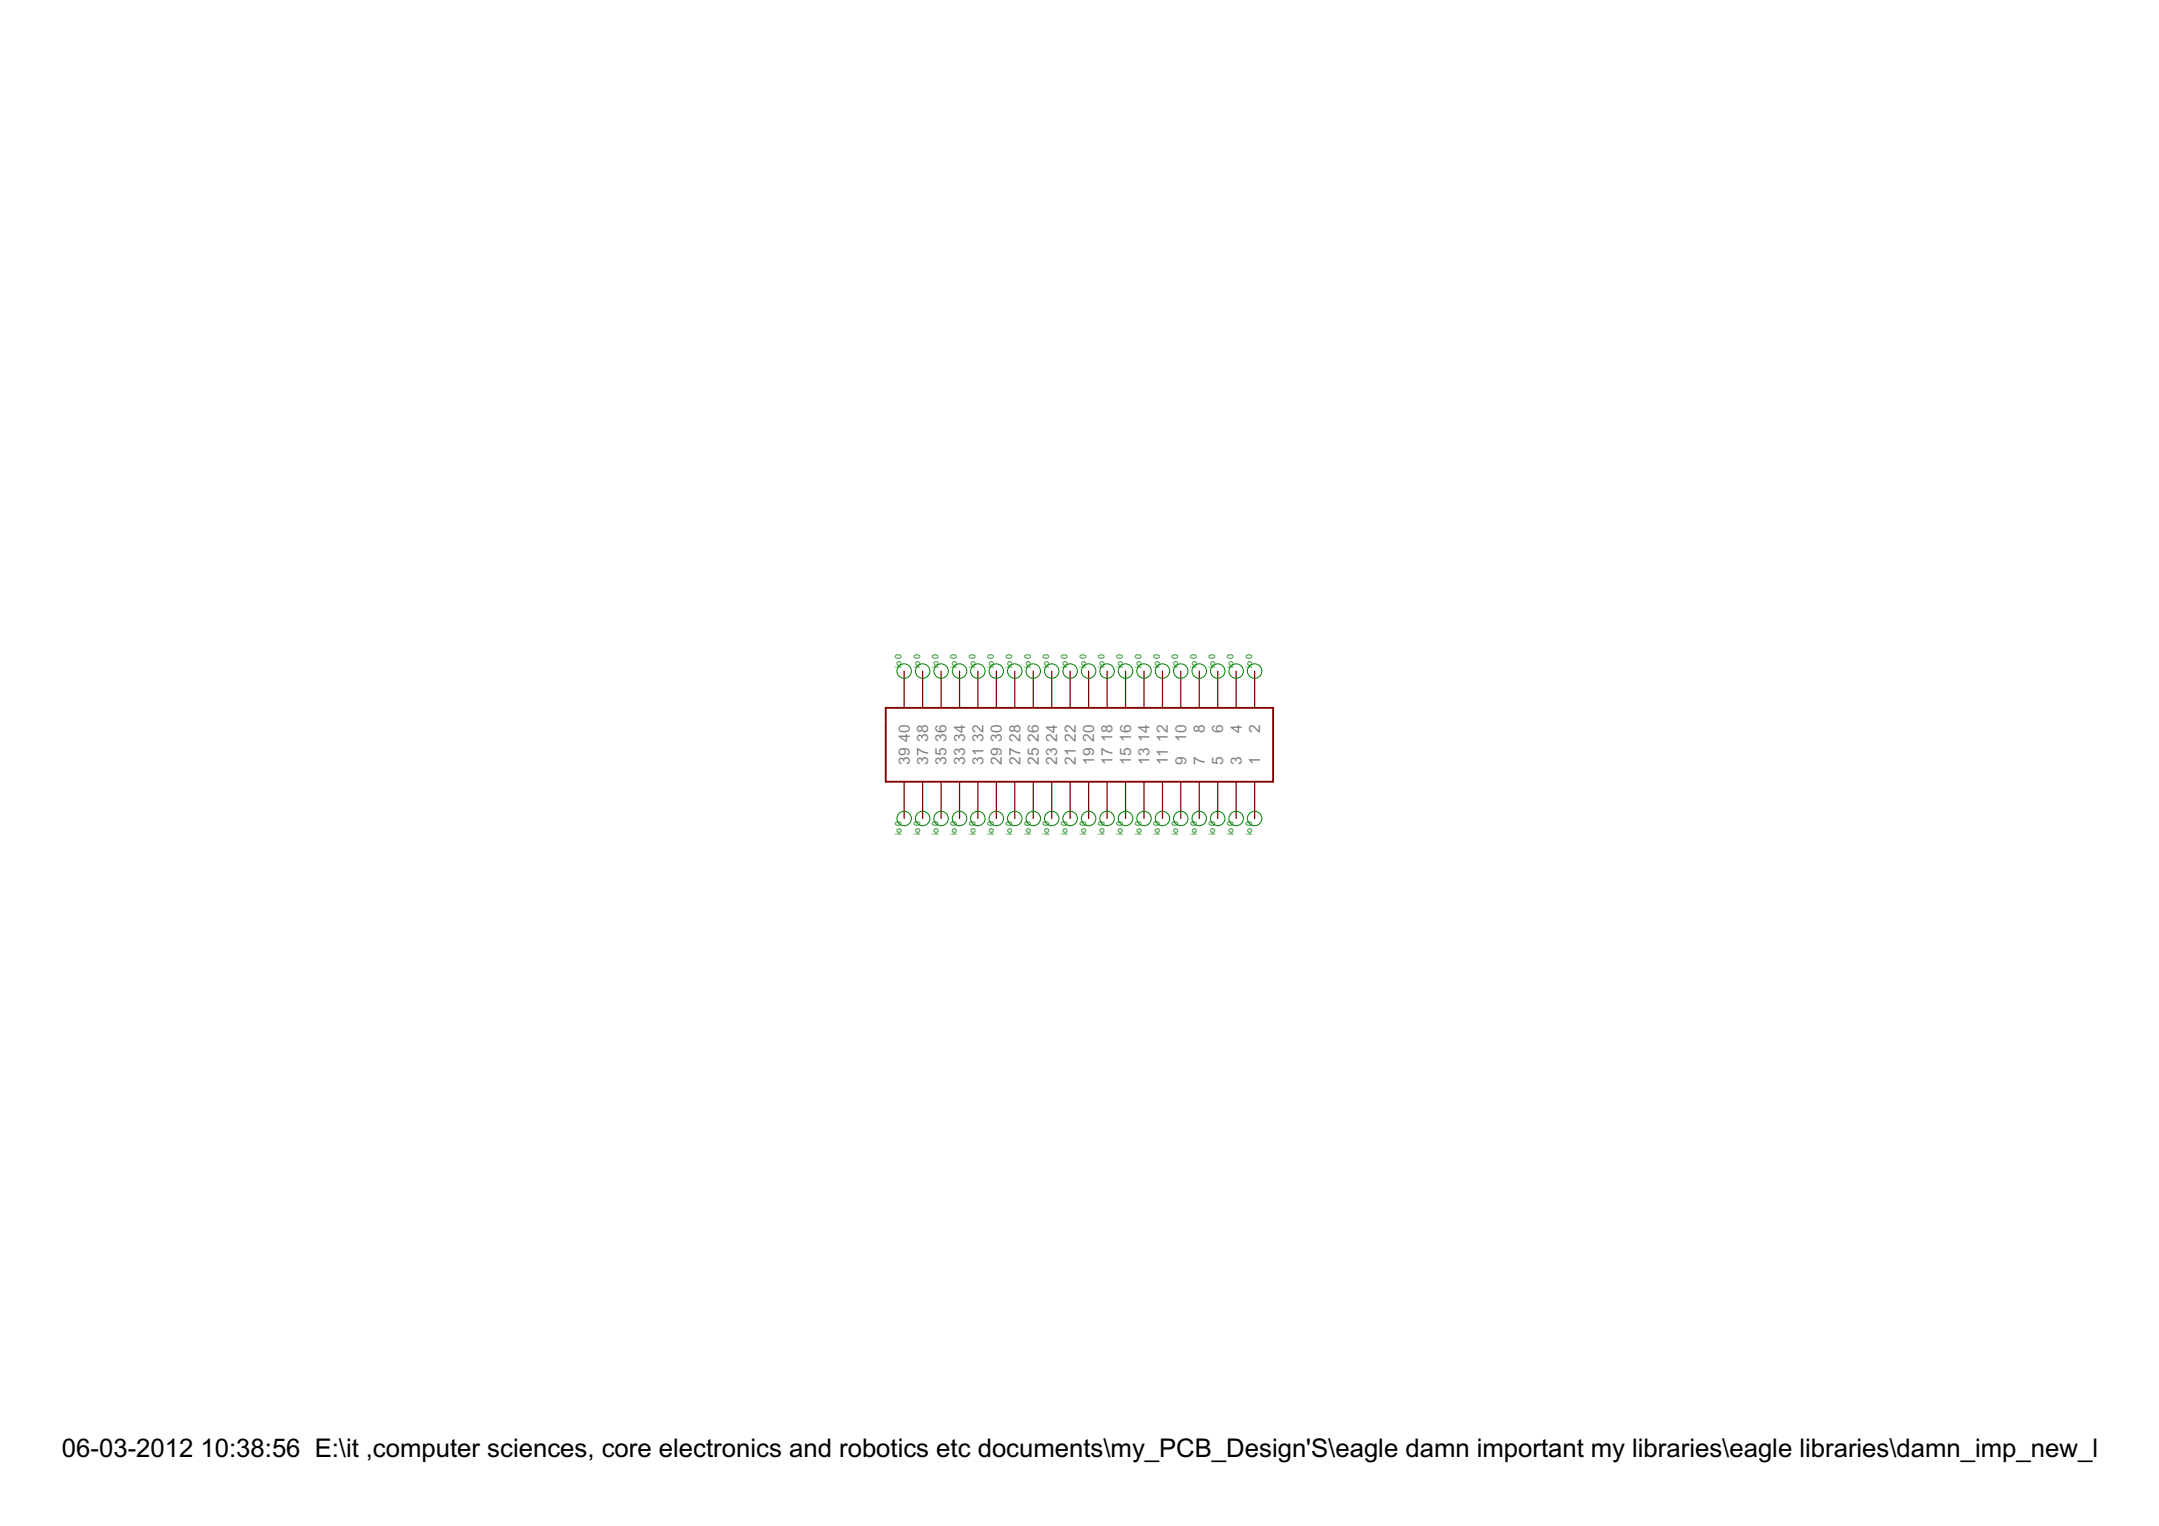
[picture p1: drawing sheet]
<svg xmlns="http://www.w3.org/2000/svg" width="297mm" height="210mm" viewBox="0 0 297 210" stroke-linecap="round" stroke-linejoin="round" font-family="sans-serif">
<path d="M121.9 97.4h53.3v10.1h-53.3z" fill="none" stroke="#800000" stroke-width=".25"/>
<g fill="none" stroke="#800000" stroke-width=".17">
<path d="M124.4 92.3v5.1M126.9 92.3v5.1M129.5 92.3v5.1M132 92.3v5.1M134.5 92.3v5.1M137.1 92.3v5.1M139.6 92.3v5.1M142.2 92.3v5.1M144.7 92.3v5.1M147.2 92.3v5.1M149.8 92.3v5.1M152.3 92.3v5.1"/>
<path d="M154.9 92.3v5.1M157.4 92.3v5.1M159.9 92.3v5.1M162.5 92.3v5.1M165 92.3v5.1M167.5 92.3v5.1M170.1 92.3v5.1M172.6 92.3v5.1M124.4 107.5v5.1M126.9 107.5v5.1M129.5 107.5v5.1M132 107.5v5.1"/>
<path d="M134.5 107.5v5.1M137.1 107.5v5.1M139.6 107.5v5.1M142.2 107.5v5.1M144.7 107.5v5.1M147.2 107.5v5.1M149.8 107.5v5.1M152.3 107.5v5.1M154.9 107.5v5.1M157.4 107.5v5.1M159.9 107.5v5.1M162.5 107.5v5.1"/>
<path d="M165 107.5v5.1M167.5 107.5v5.1M170.1 107.5v5.1M172.6 107.5v5.1"/>
</g>
<g fill="none" stroke="#008000" stroke-width=".14">
<circle cx="124.4" cy="92.3" r=".99"/>
<circle cx="126.9" cy="92.3" r=".99"/>
<circle cx="129.5" cy="92.3" r=".99"/>
<circle cx="132" cy="92.3" r=".99"/>
<circle cx="134.5" cy="92.3" r=".99"/>
<circle cx="137.1" cy="92.3" r=".99"/>
<circle cx="139.6" cy="92.3" r=".99"/>
<circle cx="142.2" cy="92.3" r=".99"/>
<circle cx="144.7" cy="92.3" r=".99"/>
<circle cx="147.2" cy="92.3" r=".99"/>
<circle cx="149.8" cy="92.3" r=".99"/>
<circle cx="152.3" cy="92.3" r=".99"/>
<circle cx="154.9" cy="92.3" r=".99"/>
<circle cx="157.4" cy="92.3" r=".99"/>
<circle cx="159.9" cy="92.3" r=".99"/>
<circle cx="162.5" cy="92.3" r=".99"/>
<circle cx="165" cy="92.3" r=".99"/>
<circle cx="167.5" cy="92.3" r=".99"/>
<circle cx="170.1" cy="92.3" r=".99"/>
<circle cx="172.6" cy="92.3" r=".99"/>
<circle cx="124.4" cy="112.6" r=".99"/>
<circle cx="126.9" cy="112.6" r=".99"/>
<circle cx="129.5" cy="112.6" r=".99"/>
<circle cx="132" cy="112.6" r=".99"/>
<circle cx="134.5" cy="112.6" r=".99"/>
<circle cx="137.1" cy="112.6" r=".99"/>
<circle cx="139.6" cy="112.6" r=".99"/>
<circle cx="142.2" cy="112.6" r=".99"/>
<circle cx="144.7" cy="112.6" r=".99"/>
<circle cx="147.2" cy="112.6" r=".99"/>
<circle cx="149.8" cy="112.6" r=".99"/>
<circle cx="152.3" cy="112.6" r=".99"/>
<circle cx="154.9" cy="112.6" r=".99"/>
<circle cx="157.4" cy="112.6" r=".99"/>
<circle cx="159.9" cy="112.6" r=".99"/>
<circle cx="162.5" cy="112.6" r=".99"/>
<circle cx="165" cy="112.6" r=".99"/>
<circle cx="167.5" cy="112.6" r=".99"/>
<circle cx="170.1" cy="112.6" r=".99"/>
<circle cx="172.6" cy="112.6" r=".99"/>
</g>
<g font-size="4">
<text x="8.5" y="200.4">06-03-2012</text>
<text x="27.6" y="200.4">10:38:56 E:\it ,computer sciences, core electronics and robotics etc documents\my_PCB_Design'S\eagle damn important my libraries\eagle libraries\damn_imp_new_lib_ma</text>
</g>
<g font-size="2.4" fill="#808080">
<text x="165.8" y="100.9" transform="rotate(-90 165.8 100.9)">8</text>
<text x="168.3" y="100.9" transform="rotate(-90 168.3 100.9)">6</text>
<text x="170.8" y="100.9" transform="rotate(-90 170.8 100.9)">4</text>
<text x="173.4" y="100.9" transform="rotate(-90 173.4 100.9)">2</text>
<text x="125.2" y="105.2" transform="rotate(-90 125.2 105.2)">39</text>
<text x="125.2" y="102.1" transform="rotate(-90 125.2 102.1)">40</text>
<text x="127.7" y="105.2" transform="rotate(-90 127.7 105.2)">37</text>
<text x="127.7" y="102.1" transform="rotate(-90 127.7 102.1)">38</text>
<text x="130.2" y="105.2" transform="rotate(-90 130.2 105.2)">35</text>
<text x="130.2" y="102.1" transform="rotate(-90 130.2 102.1)">36</text>
<text x="132.8" y="105.2" transform="rotate(-90 132.8 105.2)">33</text>
<text x="132.8" y="102.1" transform="rotate(-90 132.8 102.1)">34</text>
<text x="135.3" y="105.2" transform="rotate(-90 135.3 105.2)">31</text>
<text x="135.3" y="102.1" transform="rotate(-90 135.3 102.1)">32</text>
<text x="137.8" y="105.2" transform="rotate(-90 137.8 105.2)">29</text>
<text x="137.8" y="102.1" transform="rotate(-90 137.8 102.1)">30</text>
<text x="140.4" y="105.2" transform="rotate(-90 140.4 105.2)">27</text>
<text x="140.4" y="102.1" transform="rotate(-90 140.4 102.1)">28</text>
<text x="142.9" y="105.2" transform="rotate(-90 142.9 105.2)">25</text>
<text x="142.9" y="102.1" transform="rotate(-90 142.9 102.1)">26</text>
<text x="145.5" y="105.2" transform="rotate(-90 145.5 105.2)">23</text>
<text x="145.5" y="102.1" transform="rotate(-90 145.5 102.1)">24</text>
<text x="148" y="105.2" transform="rotate(-90 148 105.2)">21</text>
<text x="148" y="102.1" transform="rotate(-90 148 102.1)">22</text>
<text x="150.5" y="105.2" transform="rotate(-90 150.5 105.2)">19</text>
<text x="150.5" y="102.1" transform="rotate(-90 150.5 102.1)">20</text>
<text x="153.1" y="105.2" transform="rotate(-90 153.1 105.2)">17</text>
<text x="153.1" y="102.1" transform="rotate(-90 153.1 102.1)">18</text>
<text x="155.6" y="105.2" transform="rotate(-90 155.6 105.2)">15</text>
<text x="155.6" y="102.1" transform="rotate(-90 155.6 102.1)">16</text>
<text x="158.1" y="105.2" transform="rotate(-90 158.1 105.2)">13</text>
<text x="158.1" y="102.1" transform="rotate(-90 158.1 102.1)">14</text>
<text x="160.7" y="105.2" transform="rotate(-90 160.7 105.2)">11</text>
<text x="160.7" y="102.1" transform="rotate(-90 160.7 102.1)">12</text>
<text x="163.2" y="105.2" transform="rotate(-90 163.2 105.2)">9</text>
<text x="163.2" y="102.1" transform="rotate(-90 163.2 102.1)">10</text>
<text x="165.8" y="105.2" transform="rotate(-90 165.8 105.2)">7</text>
<text x="168.3" y="105.2" transform="rotate(-90 168.3 105.2)">5</text>
<text x="170.8" y="105.2" transform="rotate(-90 170.8 105.2)">3</text>
<text x="173.4" y="105.2" transform="rotate(-90 173.4 105.2)">1</text>
</g>
<g font-size="1.4" fill="#008000">
<text x="124" y="91.9" transform="rotate(-90 124 91.9)">io 0</text>
<text x="126.6" y="91.9" transform="rotate(-90 126.6 91.9)">io 0</text>
<text x="129.1" y="91.9" transform="rotate(-90 129.1 91.9)">io 0</text>
<text x="131.7" y="91.9" transform="rotate(-90 131.7 91.9)">io 0</text>
<text x="134.2" y="91.9" transform="rotate(-90 134.2 91.9)">io 0</text>
<text x="136.7" y="91.9" transform="rotate(-90 136.7 91.9)">io 0</text>
<text x="139.3" y="91.9" transform="rotate(-90 139.3 91.9)">io 0</text>
<text x="141.8" y="91.9" transform="rotate(-90 141.8 91.9)">io 0</text>
<text x="144.3" y="91.9" transform="rotate(-90 144.3 91.9)">io 0</text>
<text x="146.9" y="91.9" transform="rotate(-90 146.9 91.9)">io 0</text>
<text x="149.4" y="91.9" transform="rotate(-90 149.4 91.9)">io 0</text>
<text x="152" y="91.9" transform="rotate(-90 152 91.9)">io 0</text>
<text x="154.5" y="91.9" transform="rotate(-90 154.5 91.9)">io 0</text>
<text x="157" y="91.9" transform="rotate(-90 157 91.9)">io 0</text>
<text x="159.6" y="91.9" transform="rotate(-90 159.6 91.9)">io 0</text>
<text x="162.1" y="91.9" transform="rotate(-90 162.1 91.9)">io 0</text>
<text x="164.6" y="91.9" transform="rotate(-90 164.6 91.9)">io 0</text>
<text x="167.2" y="91.9" transform="rotate(-90 167.2 91.9)">io 0</text>
<text x="169.7" y="91.9" transform="rotate(-90 169.7 91.9)">io 0</text>
<text x="172.3" y="91.9" transform="rotate(-90 172.3 91.9)">io 0</text>
<text x="124" y="114.9" transform="rotate(-90 124 114.9)">io 0</text>
<text x="126.6" y="114.9" transform="rotate(-90 126.6 114.9)">io 0</text>
<text x="129.1" y="114.9" transform="rotate(-90 129.1 114.9)">io 0</text>
<text x="131.7" y="114.9" transform="rotate(-90 131.7 114.9)">io 0</text>
<text x="134.2" y="114.9" transform="rotate(-90 134.2 114.9)">io 0</text>
<text x="136.7" y="114.9" transform="rotate(-90 136.7 114.9)">io 0</text>
<text x="139.3" y="114.9" transform="rotate(-90 139.3 114.9)">io 0</text>
<text x="141.8" y="114.9" transform="rotate(-90 141.8 114.9)">io 0</text>
<text x="144.3" y="114.9" transform="rotate(-90 144.3 114.9)">io 0</text>
<text x="146.9" y="114.9" transform="rotate(-90 146.9 114.9)">io 0</text>
<text x="149.4" y="114.9" transform="rotate(-90 149.4 114.9)">io 0</text>
<text x="152" y="114.9" transform="rotate(-90 152 114.9)">io 0</text>
<text x="154.5" y="114.9" transform="rotate(-90 154.5 114.9)">io 0</text>
<text x="157" y="114.9" transform="rotate(-90 157 114.9)">io 0</text>
<text x="159.6" y="114.9" transform="rotate(-90 159.6 114.9)">io 0</text>
<text x="162.1" y="114.9" transform="rotate(-90 162.1 114.9)">io 0</text>
<text x="164.6" y="114.9" transform="rotate(-90 164.6 114.9)">io 0</text>
<text x="167.2" y="114.9" transform="rotate(-90 167.2 114.9)">io 0</text>
<text x="169.7" y="114.9" transform="rotate(-90 169.7 114.9)">io 0</text>
<text x="172.3" y="114.9" transform="rotate(-90 172.3 114.9)">io 0</text>
</g>
</svg>
